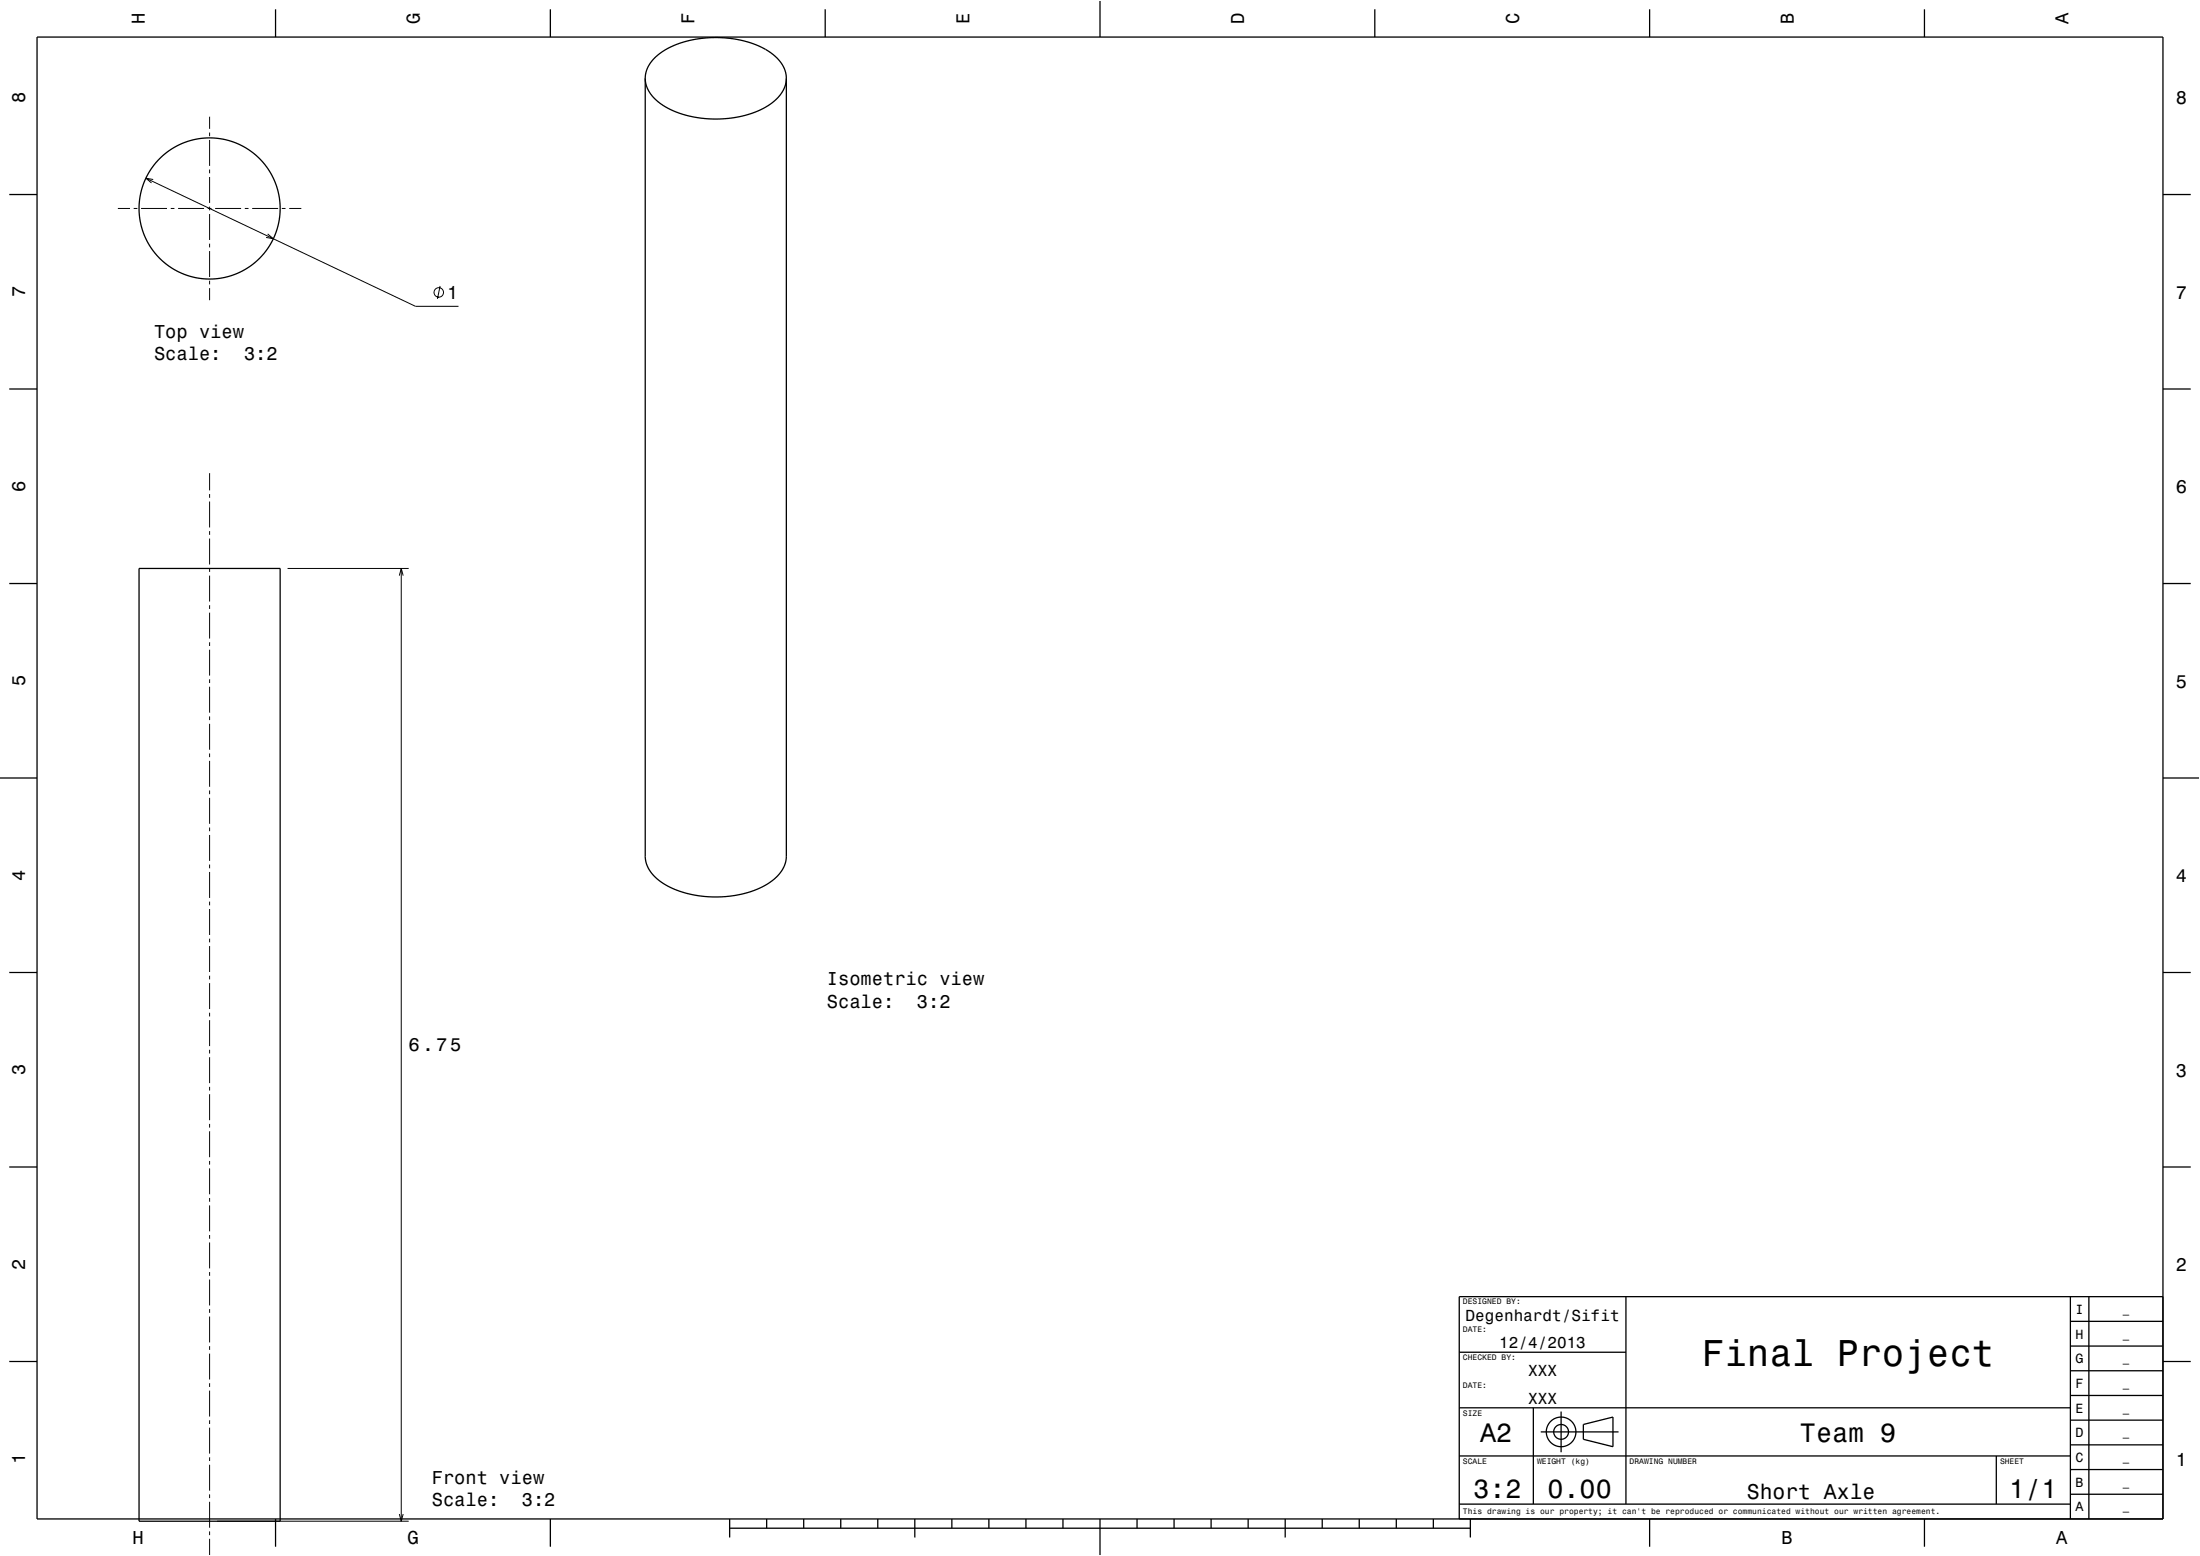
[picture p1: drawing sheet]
<svg xmlns="http://www.w3.org/2000/svg" width="594mm" height="420mm" viewBox="0 0 594 420" stroke-linecap="round" stroke-linejoin="round" font-family="sans-serif">
<g fill="none" stroke="#000" stroke-width=".27">
<path d="M56.6 31.5v3.3M56.6 35.8v1M56.6 37.8v7M31.8 56.3h3.3M36.1 56.3h1M38.1 56.3h7M39.4 48.1l72.8 34.6h11.6M41.4 48.5l-2-.4 1.5 1.3M46.1 56.3h1M48.1 56.3h7M56.1 56.3h1M56.6 45.8v1"/>
<path d="M56.6 47.8v7M56.6 55.8v1M56.6 57.8v7M58.1 56.3h7M66.1 56.3h1M68.1 56.3h7M76.1 56.3h1M78.1 56.3h3.3M56.6 65.8v1M56.6 67.8v7M56.6 75.8v1M56.6 77.8v3.2"/>
<path d="M72.3 63.2l1.5 1.2-2-.3M118.8 77.2l-.7 3.5M56.6 127.7v4.7M56.6 133.4v1M56.6 135.4v7M56.6 143.4v1M56.6 145.4v7M56.6 153.4v1M56.6 155.4v7M77.6 153.4h32.7M107.8 155.4l.5-2 .6 2M108.3 153.4v257.2"/>
<path d="M56.6 163.4v1M56.6 165.4v7M56.6 173.4v1M56.6 175.4v7M56.6 183.4v1M56.6 185.4v7M56.6 193.4v1M56.6 195.4v7M56.6 203.4v1M56.6 205.4v7M56.6 213.4v1M56.6 215.4v7"/>
<path d="M56.6 223.4v1M56.6 225.4v7M56.6 233.4v1M56.6 235.4v7M56.6 243.4v1M56.6 245.4v7M56.6 253.4v1M56.6 255.4v7M56.6 263.4v1M56.6 265.4v7M56.6 273.4v1M56.6 275.4v7"/>
<path d="M56.6 283.4v1M56.6 285.4v7M56.6 293.4v1M56.6 295.4v7M56.6 303.4v1M56.6 305.4v7M56.6 313.4v1M56.6 315.4v7M56.6 323.4v1M56.6 325.4v7M56.6 333.4v1M56.6 335.4v7"/>
<path d="M56.6 343.4v1M56.6 345.4v7M56.6 353.4v1M56.6 355.4v7M56.6 363.4v1M56.6 365.4v7M56.6 373.4v1M56.6 375.4v7M56.6 383.4v1M56.6 385.4v7M56.6 393.4v1M56.6 395.4v7"/>
<path d="M56.6 403.4v1M56.6 405.4v7M56.6 413.4v1M56.6 415.4v4.6M58.6 410.6h51.7M107.8 408.7l.5 1.9 .6-1.9"/>
<circle cx="118.5" cy="78.9" r="1.28"/>
</g>
<g fill="none" stroke="#000" stroke-width=".35">
<path d="M10 10h574v400h-574zM74.4 2.5v7.5M148.6 2.5v7.5M222.8 2.5v7.5M297 0v10M371.2 2.5v7.5M445.4 2.5v7.5M519.6 2.5v7.5M174.2 21.1v210.6l.6 2.1 1.2 1.9 1.7 1.8 2.3 1.5 2.9 1.4 2.9 .8 3.3 .7 4 .2 3.5-.2 3.6-.5 3.1-.9 3-1.4 2.4-1.6 1.8-1.7 1.2-1.9 .6-2.1v-210.7M174.2 21.1l.4 2.2 1 1.9 1.7 1.9 2.3 1.7 2.9 1.4 3.3 1.1 3.6 .6 3.7 .2 3.7-.2 3.6-.6 3.1-.9 3.1-1.4 2.4-1.7 1.8-1.9 1.1-2.1 .4-2.2M174.2 21.1l.4-2.2 1.1-2.1 2-2 2.2-1.5 2.9-1.4 3.1-.9 3.4-.6 3.9-.3 3.7 .2 3.6 .7 3.3 1 2.9 1.4 2.4 1.6 1.8 1.9 1 2.1 .4 2.1M2.5 52.5h7.5"/>
<path d="M584 52.5h7.5M2.5 105h7.5M584 105h7.5M2.5 157.5h7.5M37.5 153.4h38.1v257.2h-38.1zM584 157.5h7.5M0 210h10M584 210h10M2.5 262.5h7.5M584 262.5h7.5M2.5 315h7.5M584 315h7.5"/>
<path d="M439 350v56M559 356.7h25M559 350v60M564 350v60M584 350h-190v60M2.5 367.5h7.5M394 365h45M559 376.7h25M559 370h25M559 363.3h25M584 367.5h7.5M394 393h165"/>
<path d="M394 380h165M414 380v26M416 386.5h21M421.5 381v11M427.5 384.5l8-2v8l-8-2zM539 393v13M559 396.7h25M559 390h25M559 383.3h25M74.4 410v7.5M148.6 410v7.5M197 412.5h200"/>
<path d="M197 410v5M207 410v2.5M217 410v2.5M227 410v2.5M237 410v2.5M247 410v5M257 410v2.5M267 410v2.5M277 410v2.5M287 410v2.5M297 410v10M307 410v2.5"/>
<path d="M317 410v2.5M327 410v2.5M337 410v2.5M347 410v5M357 410v2.5M367 410v2.5M377 410v2.5M387 410v2.5M394 406h165M397 410v5M445.4 410v7.5M519.6 410v7.5"/>
<path d="M559 403.3h25"/>
<circle cx="56.6" cy="56.3" r="19"/>
<circle cx="421.5" cy="386.5" r="2"/>
<circle cx="421.5" cy="386.5" r="4"/>
</g>
<path d="M0 0h594v420h-594" fill="none" stroke="#fff" stroke-width=".27"/>
<text font-size="10.1" x="459.5" y="368.7">Final Project</text>
<g font-size="7.2">
<text x="399.7" y="389.3">A2</text>
<text x="486" y="389.1">Team 9</text>
<text x="397.8" y="404.3">3:2</text>
<text x="417.8" y="404.3">0.00</text>
<text x="542.5" y="404.3">1/1</text>
</g>
<text font-size="5.8" x="471.6" y="404.6">Short Axle</text>
<g font-size="5">
<text x="39.1" y="6.5" transform="rotate(-90 39.1 6.5)">H</text>
<text x="113.3" y="6.5" transform="rotate(-90 113.3 6.5)">G</text>
<text x="187.5" y="6.5" transform="rotate(-90 187.5 6.5)">F</text>
<text x="261.7" y="6.5" transform="rotate(-90 261.7 6.5)">E</text>
<text x="335.9" y="6.5" transform="rotate(-90 335.9 6.5)">D</text>
<text x="410.1" y="6.5" transform="rotate(-90 410.1 6.5)">C</text>
<text x="484.3" y="6.5" transform="rotate(-90 484.3 6.5)">B</text>
<text x="558.5" y="6.5" transform="rotate(-90 558.5 6.5)">A</text>
<text x="6.8" y="27.8" transform="rotate(-90 6.8 27.8)">8</text>
<text x="587.5" y="28.1">8</text>
<text x="6.8" y="80.3" transform="rotate(-90 6.8 80.3)">7</text>
<text x="120.8" y="80.7">1</text>
<text x="587.5" y="80.6">7</text>
<text x="41.6" y="91.1">Top view</text>
<text x="41.6" y="97.2">Scale:</text>
<text x="65.9" y="97.2">3:2</text>
<text x="6.8" y="132.8" transform="rotate(-90 6.8 132.8)">6</text>
<text x="587.5" y="133.1">6</text>
<text x="6.8" y="185.3" transform="rotate(-90 6.8 185.3)">5</text>
<text x="587.5" y="185.6">5</text>
<text x="6.8" y="237.8" transform="rotate(-90 6.8 237.8)">4</text>
<text x="587.5" y="238.1">4</text>
<text x="223.3" y="266">Isometric view</text>
<text x="223.3" y="272">Scale:</text>
<text x="247.6" y="272">3:2</text>
<text x="110.3" y="283.8">6.75</text>
<text x="6.8" y="290.3" transform="rotate(-90 6.8 290.3)">3</text>
<text x="587.5" y="290.6">3</text>
<text x="6.8" y="342.8" transform="rotate(-90 6.8 342.8)">2</text>
<text x="587.5" y="343.1">2</text>
<text x="6.8" y="395.3" transform="rotate(-90 6.8 395.3)">1</text>
<text x="587.5" y="395.6">1</text>
<text x="116.6" y="400.5">Front view</text>
<text x="116.6" y="406.5">Scale:</text>
<text x="140.9" y="406.5">3:2</text>
<text x="35.8" y="416.8">H</text>
<text x="110" y="416.8">G</text>
<text x="481" y="416.8">B</text>
<text x="555.2" y="416.8">A</text>
</g>
<g font-size="4.3">
<text x="395.7" y="356.5">Degenhardt/Sifit</text>
<text x="404.8" y="364">12/4/2013</text>
<text x="412.6" y="371.5">XXX</text>
<text x="412.6" y="379">XXX</text>
</g>
<g font-size="3.6">
<text x="560.4" y="354.6">I</text>
<text x="560.4" y="361.3">H</text>
<text x="560.4" y="368">G</text>
<text x="560.4" y="374.6">F</text>
<text x="560.4" y="381.3">E</text>
<text x="560.4" y="388">D</text>
<text x="560.4" y="394.6">C</text>
<text x="560.4" y="401.3">B</text>
<text x="560.4" y="408">A</text>
</g>
<g font-size="2.9">
<text x="573.1" y="354.4">_</text>
<text x="573.1" y="361.1">_</text>
<text x="573.1" y="367.7">_</text>
<text x="573.1" y="374.4">_</text>
<text x="573.1" y="381">_</text>
<text x="573.1" y="387.7">_</text>
<text x="573.1" y="394.4">_</text>
<text x="573.1" y="401.1">_</text>
<text x="573.1" y="407.7">_</text>
</g>
<g font-size="2.2">
<text x="395" y="352.1">DESIGNED BY:</text>
<text x="395" y="359.6">DATE:</text>
<text x="395" y="367.1">CHECKED BY:</text>
<text x="395" y="374.6">DATE:</text>
<text x="395" y="382.1">SIZE</text>
<text x="395" y="395.1">SCALE</text>
<text x="415" y="395.1">WEIGHT (kg)</text>
<text x="440" y="395.1">DRAWING NUMBER</text>
<text x="540" y="395.1">SHEET</text>
<text x="395" y="408.8">This drawing is our property; it can't be reproduced or communicated without our written agreement.</text>
</g>
</svg>
